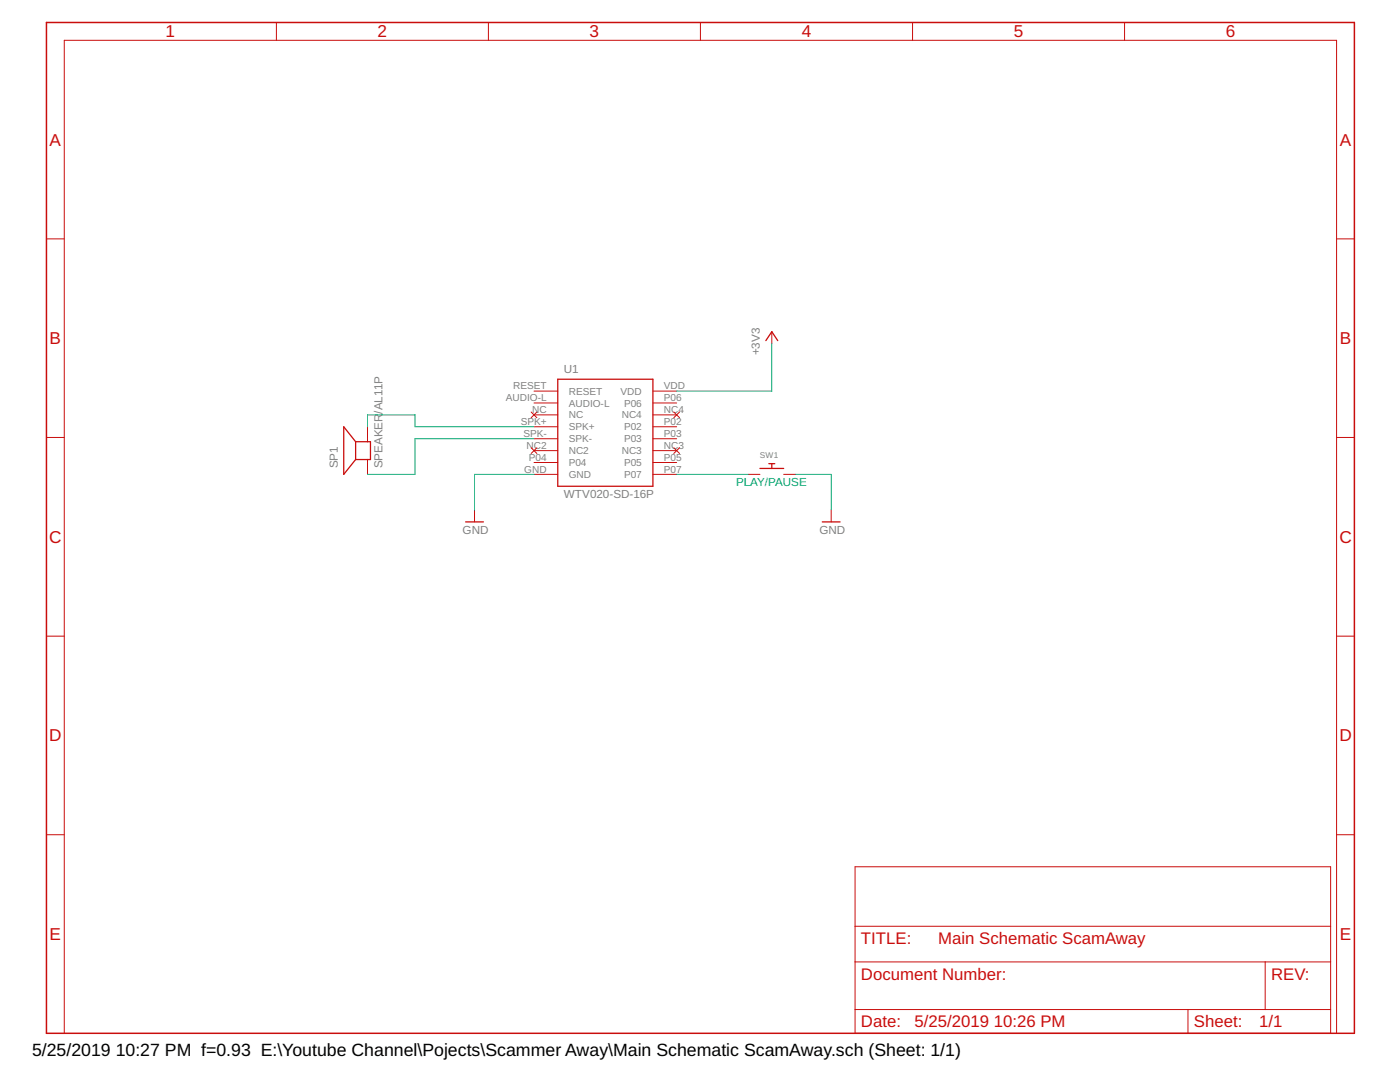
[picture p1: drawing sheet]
<?xml version="1.0" encoding="utf-8"?>
<!DOCTYPE eagle SYSTEM "eagle.dtd">
<eagle version="9.2.1">
<drawing>
<settings>
<setting alwaysvectorfont="no"/>
<setting verticaltext="up"/>
</settings>
<grid distance="0.1" unitdist="inch" unit="mil" style="lines" multiple="1" display="yes" altdistance="0.01" altunitdist="inch" altunit="inch"/>
<schematic xreflabel="%F%N/%S.%C%R" xrefpart="/%S.%C%R">
<libraries>
<library name="Youtube">
<symbols>
<symbol name="WTV020-SD-16P">
<pin name="RESET" x="0" y="0" length="middle"/>
<pin name="AUDIO-L" x="0" y="-2.54" length="middle"/>
<pin name="NC" x="0" y="-5.08" length="middle" direction="nc"/>
<pin name="SPK+" x="0" y="-7.62" length="middle"/>
<pin name="SPK-" x="0" y="-10.16" length="middle"/>
<pin name="NC2" x="0" y="-12.7" length="middle" direction="nc"/>
<pin name="P04" x="0" y="-15.24" length="middle"/>
<pin name="GND" x="0" y="-17.78" length="middle" direction="sup"/>
<pin name="P07" x="30.48" y="-17.78" length="middle" rot="R180"/>
<pin name="P05" x="30.48" y="-15.24" length="middle" rot="R180"/>
<pin name="NC3" x="30.48" y="-12.7" length="middle" direction="nc" rot="R180"/>
<pin name="P03" x="30.48" y="-10.16" length="middle" rot="R180"/>
<pin name="P02" x="30.48" y="-7.62" length="middle" rot="R180"/>
<pin name="NC4" x="30.48" y="-5.08" length="middle" direction="nc" rot="R180"/>
<pin name="P06" x="30.48" y="-2.54" length="middle" rot="R180"/>
<pin name="VDD" x="30.48" y="0" length="middle" direction="pwr" rot="R180"/>
<wire x1="5.08" y1="2.54" x2="25.4" y2="2.54" width="0.254" layer="94"/>
<wire x1="25.4" y1="2.54" x2="25.4" y2="-20.32" width="0.254" layer="94"/>
<wire x1="25.4" y1="-20.32" x2="5.08" y2="-20.32" width="0.254" layer="94"/>
<wire x1="5.08" y1="-20.32" x2="5.08" y2="2.54" width="0.254" layer="94"/>
<text x="6.35" y="3.81" size="1.778" layer="95">&gt;NAME</text>
<text x="6.35" y="-22.86" size="1.778" layer="96">&gt;VALUE</text>
</symbol>
</symbols>
<devicesets>
<deviceset name="WTV020-SD-16P" prefix="U">
<gates>
<gate name="G$1" symbol="WTV020-SD-16P" x="0" y="0"/>
</gates>
<devices>
<device name="" package="DIP16">
<connects>
<connect gate="G$1" pin="AUDIO-L" pad="AUDIO-L"/>
<connect gate="G$1" pin="GND" pad="GND"/>
<connect gate="G$1" pin="NC" pad="NC"/>
<connect gate="G$1" pin="NC2" pad="NC2"/>
<connect gate="G$1" pin="NC3" pad="NC3"/>
<connect gate="G$1" pin="NC4" pad="NC4"/>
<connect gate="G$1" pin="P02" pad="P02"/>
<connect gate="G$1" pin="P03" pad="P03"/>
<connect gate="G$1" pin="P04" pad="P04"/>
<connect gate="G$1" pin="P05" pad="P05"/>
<connect gate="G$1" pin="P06" pad="P06"/>
<connect gate="G$1" pin="P07" pad="P07"/>
<connect gate="G$1" pin="RESET" pad="RESET"/>
<connect gate="G$1" pin="SPK+" pad="SPK+"/>
<connect gate="G$1" pin="SPK-" pad="SPK-"/>
<connect gate="G$1" pin="VDD" pad="VDD"/>
</connects>
<technologies>
<technology name=""/>
</technologies>
</device>
</devices>
</deviceset>
</devicesets>
</library>
<library name="frames">
<symbols>
<symbol name="FRAME_A_L">
<frame x1="0" y1="0" x2="279.4" y2="215.9" columns="6" rows="5" layer="94" border-bottom="no"/>
</symbol>
<symbol name="DOCFIELD">
<wire x1="0" y1="0" x2="71.12" y2="0" width="0.1016" layer="94"/>
<wire x1="101.6" y1="15.24" x2="87.63" y2="15.24" width="0.1016" layer="94"/>
<wire x1="0" y1="0" x2="0" y2="5.08" width="0.1016" layer="94"/>
<wire x1="0" y1="5.08" x2="71.12" y2="5.08" width="0.1016" layer="94"/>
<wire x1="0" y1="5.08" x2="0" y2="15.24" width="0.1016" layer="94"/>
<wire x1="101.6" y1="15.24" x2="101.6" y2="5.08" width="0.1016" layer="94"/>
<wire x1="71.12" y1="5.08" x2="71.12" y2="0" width="0.1016" layer="94"/>
<wire x1="71.12" y1="5.08" x2="87.63" y2="5.08" width="0.1016" layer="94"/>
<wire x1="71.12" y1="0" x2="101.6" y2="0" width="0.1016" layer="94"/>
<wire x1="87.63" y1="15.24" x2="87.63" y2="5.08" width="0.1016" layer="94"/>
<wire x1="87.63" y1="15.24" x2="0" y2="15.24" width="0.1016" layer="94"/>
<wire x1="87.63" y1="5.08" x2="101.6" y2="5.08" width="0.1016" layer="94"/>
<wire x1="101.6" y1="5.08" x2="101.6" y2="0" width="0.1016" layer="94"/>
<wire x1="0" y1="15.24" x2="0" y2="22.86" width="0.1016" layer="94"/>
<wire x1="101.6" y1="35.56" x2="0" y2="35.56" width="0.1016" layer="94"/>
<wire x1="101.6" y1="35.56" x2="101.6" y2="22.86" width="0.1016" layer="94"/>
<wire x1="0" y1="22.86" x2="101.6" y2="22.86" width="0.1016" layer="94"/>
<wire x1="0" y1="22.86" x2="0" y2="35.56" width="0.1016" layer="94"/>
<wire x1="101.6" y1="22.86" x2="101.6" y2="15.24" width="0.1016" layer="94"/>
<text x="1.27" y="1.27" size="2.54" layer="94">Date:</text>
<text x="12.7" y="1.27" size="2.54" layer="94">&gt;LAST_DATE_TIME</text>
<text x="72.39" y="1.27" size="2.54" layer="94">Sheet:</text>
<text x="86.36" y="1.27" size="2.54" layer="94">&gt;SHEET</text>
<text x="88.9" y="11.43" size="2.54" layer="94">REV:</text>
<text x="1.27" y="19.05" size="2.54" layer="94">TITLE:</text>
<text x="1.27" y="11.43" size="2.54" layer="94">Document Number:</text>
<text x="17.78" y="19.05" size="2.54" layer="94">&gt;DRAWING_NAME</text>
</symbol>
</symbols>
<devicesets>
<deviceset name="FRAME_A_L" prefix="FRAME" uservalue="yes">
<gates>
<gate name="G$1" symbol="FRAME_A_L" x="0" y="0" addlevel="always"/>
<gate name="G$2" symbol="DOCFIELD" x="172.72" y="0" addlevel="always"/>
</gates>
<devices>
<device name="">
<technologies>
<technology name=""/>
</technologies>
</device>
</devices>
</deviceset>
</devicesets>
</library>
<library name="supply1">
<symbols>
<symbol name="+3V3">
<wire x1="1.27" y1="-1.905" x2="0" y2="0" width="0.254" layer="94"/>
<wire x1="0" y1="0" x2="-1.27" y2="-1.905" width="0.254" layer="94"/>
<text x="-2.54" y="-5.08" size="1.778" layer="96" rot="R90">&gt;VALUE</text>
<pin name="+3V3" x="0" y="-2.54" visible="off" length="short" direction="sup" rot="R90"/>
</symbol>
<symbol name="GND">
<wire x1="-1.905" y1="0" x2="1.905" y2="0" width="0.254" layer="94"/>
<text x="-2.54" y="-2.54" size="1.778" layer="96">&gt;VALUE</text>
<pin name="GND" x="0" y="2.54" visible="off" length="short" direction="sup" rot="R270"/>
</symbol>
</symbols>
<devicesets>
<deviceset name="+3V3" prefix="+3V3">
<gates>
<gate name="G$1" symbol="+3V3" x="0" y="0"/>
</gates>
<devices>
<device name="">
<technologies>
<technology name=""/>
</technologies>
</device>
</devices>
</deviceset>
<deviceset name="GND" prefix="GND">
<gates>
<gate name="1" symbol="GND" x="0" y="0"/>
</gates>
<devices>
<device name="">
<technologies>
<technology name=""/>
</technologies>
</device>
</devices>
</deviceset>
</devicesets>
</library>
<library name="adafruit">
<symbols>
<symbol name="PUSHBUTTON">
<wire x1="-2.54" y1="1.27" x2="0" y2="1.27" width="0.254" layer="94"/>
<wire x1="0" y1="1.27" x2="2.54" y2="1.27" width="0.254" layer="94"/>
<wire x1="-0.635" y1="2.286" x2="0" y2="2.286" width="0.254" layer="94"/>
<wire x1="0" y1="2.286" x2="0.635" y2="2.286" width="0.254" layer="94"/>
<wire x1="0" y1="1.27" x2="0" y2="2.286" width="0.254" layer="94"/>
<text x="-2.54" y="3.556" size="1.27" layer="95">&gt;NAME</text>
<text x="-2.54" y="-2.286" size="1.27" layer="96">&gt;VALUE</text>
<pin name="P$1" x="-5.08" y="0" visible="off" length="short" direction="pas"/>
<pin name="P$2" x="5.08" y="0" visible="off" length="short" direction="pas" rot="R180"/>
</symbol>
<symbol name="SP">
<wire x1="-1.905" y1="-0.635" x2="1.905" y2="-0.635" width="0.254" layer="94"/>
<wire x1="1.905" y1="-0.635" x2="1.905" y2="0" width="0.254" layer="94"/>
<wire x1="1.905" y1="2.54" x2="-1.905" y2="2.54" width="0.254" layer="94"/>
<wire x1="-1.905" y1="-0.635" x2="-1.905" y2="0" width="0.254" layer="94"/>
<wire x1="1.905" y1="2.54" x2="5.08" y2="5.08" width="0.254" layer="94"/>
<wire x1="5.08" y1="5.08" x2="-5.08" y2="5.08" width="0.254" layer="94"/>
<wire x1="-1.905" y1="2.54" x2="-5.08" y2="5.08" width="0.254" layer="94"/>
<wire x1="2.54" y1="0" x2="1.905" y2="0" width="0.1524" layer="94"/>
<wire x1="1.905" y1="0" x2="1.905" y2="2.54" width="0.254" layer="94"/>
<wire x1="-2.54" y1="0" x2="-1.905" y2="0" width="0.1524" layer="94"/>
<wire x1="-1.905" y1="0" x2="-1.905" y2="2.54" width="0.254" layer="94"/>
<text x="-3.81" y="6.35" size="1.778" layer="95">&gt;NAME</text>
<text x="-3.81" y="-3.175" size="1.778" layer="96">&gt;VALUE</text>
<pin name="-" x="5.08" y="0" visible="off" length="short" direction="pas" rot="R180"/>
<pin name="+" x="-5.08" y="0" visible="off" length="short" direction="pas"/>
</symbol>
</symbols>
<devicesets>
<deviceset name="SWITCH_PUSHBUTTON" prefix="SW" uservalue="yes">
<gates>
<gate name="G$1" symbol="PUSHBUTTON" x="0" y="0"/>
</gates>
<devices>
<device name="SOFTTOUCHSMD_SJ" package="PUSHBUTTON_SMD_SJ">
<connects>
<connect gate="G$1" pin="P$1" pad="P$1"/>
<connect gate="G$1" pin="P$2" pad="P$2"/>
</connects>
<technologies>
<technology name=""/>
</technologies>
</device>
<device name="EVQ-PE" package="TACT_PANA-EVQ">
<connects>
<connect gate="G$1" pin="P$1" pad="P$1"/>
<connect gate="G$1" pin="P$2" pad="P$2"/>
</connects>
<technologies>
<technology name=""/>
</technologies>
</device>
<device name="C&amp;K_KSS" package="BTN_CK_KSS">
<connects>
<connect gate="G$1" pin="P$1" pad="P$1"/>
<connect gate="G$1" pin="P$2" pad="P$2"/>
</connects>
<technologies>
<technology name=""/>
</technologies>
</device>
</devices>
</deviceset>
<deviceset name="SPEAKER" prefix="SP">
<gates>
<gate name="S1" symbol="SP" x="0" y="0"/>
</gates>
<devices>
<device name="/AL60P" package="AL60P">
<connects>
<connect gate="S1" pin="+" pad="1"/>
<connect gate="S1" pin="-" pad="2"/>
</connects>
<technologies>
<technology name=""/>
</technologies>
</device>
<device name="/AL11P" package="AL11P">
<connects>
<connect gate="S1" pin="+" pad="+"/>
<connect gate="S1" pin="-" pad="-"/>
</connects>
<technologies>
<technology name=""/>
</technologies>
</device>
<device name="/PS12" package="PS12">
<connects>
<connect gate="S1" pin="+" pad="P$1"/>
<connect gate="S1" pin="-" pad="P$2"/>
</connects>
<technologies>
<technology name=""/>
</technologies>
</device>
</devices>
</deviceset>
</devicesets>
</library>
</libraries>
<attributes>
</attributes>
<variantdefs>
</variantdefs>
<classes>
<class number="0" name="default" width="0" drill="0">
</class>
</classes>
<parts>
<part name="U1" library="Youtube" deviceset="WTV020-SD-16P" device=""/>
<part name="FRAME1" library="frames" deviceset="FRAME_A_L" device=""/>
<part name="+3V1" library="supply1" deviceset="+3V3" device=""/>
<part name="GND1" library="supply1" deviceset="GND" device=""/>
<part name="SW1" library="adafruit" deviceset="SWITCH_PUSHBUTTON" device="SOFTTOUCHSMD_SJ"/>
<part name="SP1" library="adafruit" deviceset="SPEAKER" device="/AL11P"/>
<part name="GND2" library="supply1" deviceset="GND" device=""/>
</parts>
<sheets>
<sheet>
<plain>
<text x="147.32" y="116.84" size="1.778" layer="91">PLAY/PAUSE</text>
</plain>
<instances>
<instance part="U1" gate="G$1" x="104.14" y="137.16" smashed="yes">
<attribute name="NAME" x="110.49" y="140.97" size="1.778" layer="95"/>
<attribute name="VALUE" x="110.49" y="114.3" size="1.778" layer="96"/>
</instance>
<instance part="FRAME1" gate="G$1" x="0" y="0" smashed="yes"/>
<instance part="FRAME1" gate="G$2" x="172.72" y="0" smashed="yes">
<attribute name="LAST_DATE_TIME" x="185.42" y="1.27" size="2.54" layer="94"/>
<attribute name="SHEET" x="259.08" y="1.27" size="2.54" layer="94"/>
<attribute name="DRAWING_NAME" x="190.5" y="19.05" size="2.54" layer="94"/>
</instance>
<instance part="+3V1" gate="G$1" x="154.94" y="149.86" smashed="yes">
<attribute name="VALUE" x="152.4" y="144.78" size="1.778" layer="96" rot="R90"/>
</instance>
<instance part="GND1" gate="1" x="91.44" y="109.22" smashed="yes">
<attribute name="VALUE" x="88.9" y="106.68" size="1.778" layer="96"/>
</instance>
<instance part="SW1" gate="G$1" x="154.94" y="119.38" smashed="yes">
<attribute name="NAME" x="152.4" y="122.936" size="1.27" layer="95"/>
<attribute name="VALUE" x="152.4" y="117.094" size="1.27" layer="96"/>
</instance>
<instance part="SP1" gate="S1" x="68.58" y="124.46" smashed="yes" rot="R90">
<attribute name="NAME" x="62.23" y="120.65" size="1.778" layer="95" rot="R90"/>
<attribute name="VALUE" x="71.755" y="120.65" size="1.778" layer="96" rot="R90"/>
</instance>
<instance part="GND2" gate="1" x="167.64" y="109.22" smashed="yes">
<attribute name="VALUE" x="165.1" y="106.68" size="1.778" layer="96"/>
</instance>
</instances>
<busses>
</busses>
<nets>
<net name="GND" class="0">
<segment>
<pinref part="GND1" gate="1" pin="GND"/>
<pinref part="U1" gate="G$1" pin="GND"/>
<wire x1="91.44" y1="111.76" x2="91.44" y2="119.38" width="0.1524" layer="91"/>
<wire x1="91.44" y1="119.38" x2="104.14" y2="119.38" width="0.1524" layer="91"/>
</segment>
<segment>
<pinref part="SW1" gate="G$1" pin="P$2"/>
<pinref part="GND2" gate="1" pin="GND"/>
<wire x1="160.02" y1="119.38" x2="167.64" y2="119.38" width="0.1524" layer="91"/>
<wire x1="167.64" y1="119.38" x2="167.64" y2="111.76" width="0.1524" layer="91"/>
</segment>
</net>
<net name="N$1" class="0">
<segment>
<pinref part="SP1" gate="S1" pin="+"/>
<wire x1="68.58" y1="119.38" x2="78.74" y2="119.38" width="0.1524" layer="91"/>
<wire x1="78.74" y1="119.38" x2="78.74" y2="127" width="0.1524" layer="91"/>
<pinref part="U1" gate="G$1" pin="SPK-"/>
<wire x1="78.74" y1="127" x2="104.14" y2="127" width="0.1524" layer="91"/>
</segment>
</net>
<net name="N$2" class="0">
<segment>
<pinref part="SP1" gate="S1" pin="-"/>
<wire x1="68.58" y1="129.54" x2="68.58" y2="132.08" width="0.1524" layer="91"/>
<wire x1="68.58" y1="132.08" x2="78.74" y2="132.08" width="0.1524" layer="91"/>
<wire x1="78.74" y1="132.08" x2="78.74" y2="129.54" width="0.1524" layer="91"/>
<pinref part="U1" gate="G$1" pin="SPK+"/>
<wire x1="78.74" y1="129.54" x2="104.14" y2="129.54" width="0.1524" layer="91"/>
</segment>
</net>
<net name="N$3" class="0">
<segment>
<pinref part="SW1" gate="G$1" pin="P$1"/>
<pinref part="U1" gate="G$1" pin="P07"/>
<wire x1="149.86" y1="119.38" x2="134.62" y2="119.38" width="0.1524" layer="91"/>
</segment>
</net>
<net name="+3V3" class="0">
<segment>
<pinref part="U1" gate="G$1" pin="VDD"/>
<pinref part="+3V1" gate="G$1" pin="+3V3"/>
<wire x1="134.62" y1="137.16" x2="154.94" y2="137.16" width="0.1524" layer="91"/>
<wire x1="154.94" y1="137.16" x2="154.94" y2="147.32" width="0.1524" layer="91"/>
</segment>
</net>
</nets>
</sheet>
</sheets>
</schematic>
</drawing>
<compatibility>
<note version="8.2" severity="warning">
Since Version 8.2, EAGLE supports online libraries. The ids
of those online libraries will not be understood (or retained)
with this version.
</note>
<note version="8.3" severity="warning">
Since Version 8.3, EAGLE supports URNs for individual library
assets (packages, symbols, and devices). The URNs of those assets
will not be understood (or retained) with this version.
</note>
</compatibility>
</eagle>
